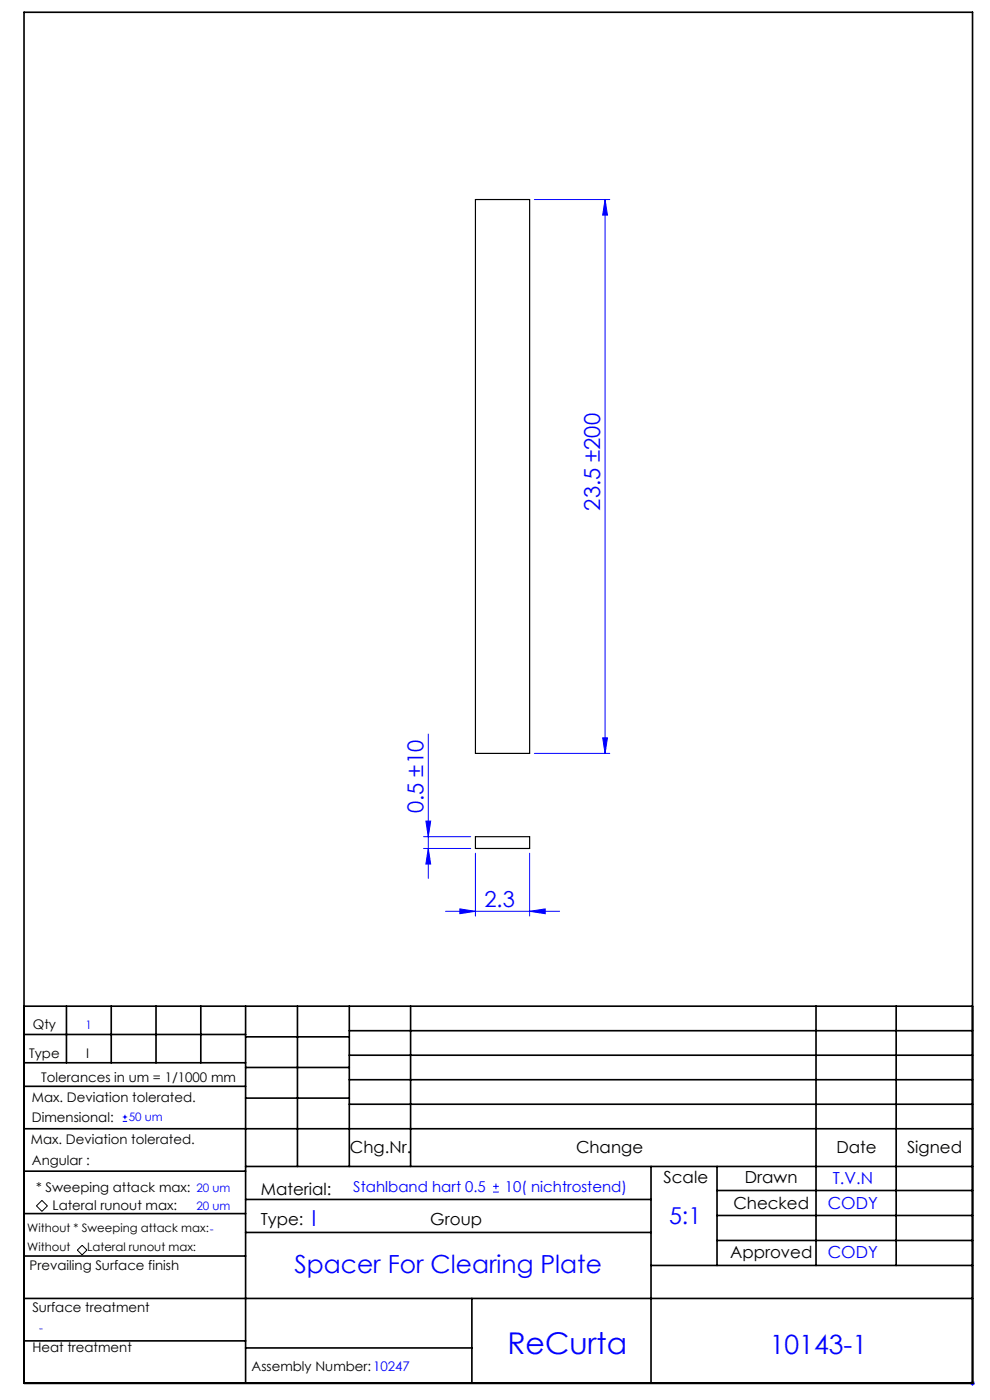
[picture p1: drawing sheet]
<svg xmlns="http://www.w3.org/2000/svg" width="210mm" height="297mm" viewBox="0 0 210 297" stroke-linecap="round" stroke-linejoin="round" font-family="sans-serif">
<g fill="none" stroke="#00f" stroke-width=".21">
<path d="M113.3 42.3h16M128.3 42.3l.6 3.3h-1.1zM128.3 42.3v117.5M90.8 155.7v30.6M113.3 159.8h16M127.8 156.5h1.1l-.6 3.3zM89.8 177.5h10M89.8 180h10M90.3 174.2h1.1l-.6 3.3zM90.8 180l.6 3.3h-1.1zM94.5 193.3h24.2M97.5 192.8l3.3 .5-3.3 .5z"/>
<path d="M100.8 181v13.3M112.3 193.3l3.3-.5v1zM112.3 181v13.3M26 237.9h1M26 237h1M26.5 236.5v.9M104.6 252.9h1.2M104.6 251.7h1.2M105.2 251.1v1.2M205.8 293.5h1M205.9 293.1l.7 .7M206.3 293v1"/>
<path d="M206.6 293.1l-.7 .7"/>
</g>
<path d="M8.9 254.7l1.2 1.1-1.2 1.2-1.2-1.2zM16.4 265.2l1-1 1 1-1 1z" fill="none" stroke="#000" stroke-width=".21"/>
<g fill="none" stroke="#000" stroke-width=".35">
<path d="M5.1 2.6h201.2v290.9h-201.2zM5.1 213.5h201.2M5.1 219.5h47M14.1 213.5v12M23.6 213.5v12M33.1 213.5v12M42.6 213.5v12M52.1 213.5v80M52.1 220h22M63.1 213.5v34M74.1 218.7h132.2M74.1 213.5v34"/>
<path d="M87.1 213.5v34M173.1 213.5v55M190.1 213.5v55M5.1 239.5h201.2M5.1 230.5h47M5.1 225.5h47M52.1 226.5h22M52.1 233h22M74.1 223.9h132.2M74.1 229.1h132.2M74.1 234.3h132.2M5.1 257.5h47"/>
<path d="M5.1 248.5h47M52.1 247.5h154.2M52.1 254.5h86M138.1 247.5v46M152.1 247.5v21M152.1 252.6h54.2M152.1 257.9h54.2M5.1 275.5h201.2M5.1 266.5h47M52.1 261.5h86M100.1 275.5v18M138.1 268.5h68.2"/>
<path d="M152.1 263.2h54.2M5.1 284.5h47M52.1 286h48"/>
</g>
<g fill="#00f">
<path d="M112.3 193.3l3.3-.5v1zM97.5 192.8l3.3 .5-3.3 .5z"/>
<path d="M127.8 156.5h1.1l-.6 3.3zM128.3 42.3l.6 3.3h-1.1z"/>
<path d="M90.3 174.2h1.1l-.6 3.3zM90.8 180l.6 3.3h-1.1z"/>
</g>
<path d="M100.8 42.3h11.5v117.5h-11.5zM100.8 177.5h11.5v2.5h-11.5z" fill="none" stroke="#000" stroke-width=".25"/>
<text font-size="6.3" fill="#00f" x="107.6" y="287.3">ReCurta</text>
<text font-size="5.6" fill="#00f" x="163.3" y="287.2">10143-1</text>
<text font-size="5.3" fill="#00f" x="62.5" y="270.1">Spacer For Clearing Plate</text>
<text font-size="4.9" fill="#00f" x="141.9" y="259.7">5:1</text>
<g font-size="4.7" fill="#00f">
<text x="127.3" y="108.3" transform="rotate(-90 127.3 108.3)">23.5 ±200</text>
<text x="89.8" y="172.5" transform="rotate(-90 89.8 172.5)">0.5 ±10</text>
<text x="102.7" y="192.3">2.3</text>
<text x="66.1" y="260">I</text>
</g>
<g font-size="3.5">
<text x="74.2" y="244.7">Chg.Nr.</text>
<text x="122.2" y="244.7">Change</text>
<text x="177.4" y="244.7">Date</text>
<text x="192.4" y="244.7">Signed</text>
<text x="140.8" y="250.9">Scale</text>
<text x="158" y="250.9">Drawn</text>
<text x="55.3" y="253.5">Material:</text>
<text x="155.6" y="256.4">Checked</text>
<text x="55.3" y="259.8">Type:</text>
<text x="91.3" y="259.8">Group</text>
<text x="154.9" y="266.9">Approved</text>
</g>
<g font-size="3.5" fill="#00f">
<text x="176.6" y="251.1">T.V.N</text>
<text x="175.6" y="256.6">CODY</text>
<text x="175.6" y="267">CODY</text>
</g>
<g font-size="3.2" fill="#00f">
<text x="74.9" y="252.9">Stahlband hart 0.5</text>
<text x="107.1" y="252.9">10( nichtrostend)</text>
</g>
<g font-size="2.8">
<text x="7" y="218.4">Qty</text>
<text x="6.2" y="224.5">Type</text>
<text x="18.2" y="224.5">I</text>
<text x="6.8" y="233.7">Max. Deviation tolerated.</text>
<text x="8.8" y="229.4">Tolerances in um = 1/1000 mm</text>
<text x="6.8" y="238.1">Dimensional:</text>
<text x="6.6" y="242.8">Max. Deviation tolerated.</text>
<text x="6.8" y="247.1">Angular :</text>
<text x="7.6" y="252.9">* Sweeping attack max:</text>
<text x="11.2" y="256.7">Lateral runout max:</text>
<text x="6.3" y="269.5">Prevailing Surface finish</text>
<text x="6.9" y="278.3">Surface treatment</text>
<text x="6.9" y="286.7">Heat treatment</text>
<text x="53.4" y="290.9">Assembly Number:10247</text>
</g>
<g font-size="2.5" fill="#00f">
<text x="18.1" y="218.3">1</text>
<text x="27.3" y="237.9">50 um</text>
<text x="41.7" y="256.6">20 um</text>
<text x="41.7" y="252.9">20 um</text>
<text x="8.3" y="282.6">-</text>
</g>
<g font-size="2.5">
<text x="5.8" y="261.4">Without * Sweeping attack max:-</text>
<text x="5.8" y="265.4">Without</text>
<text x="18.5" y="265.3">Lateral runout max:</text>
</g>
</svg>
